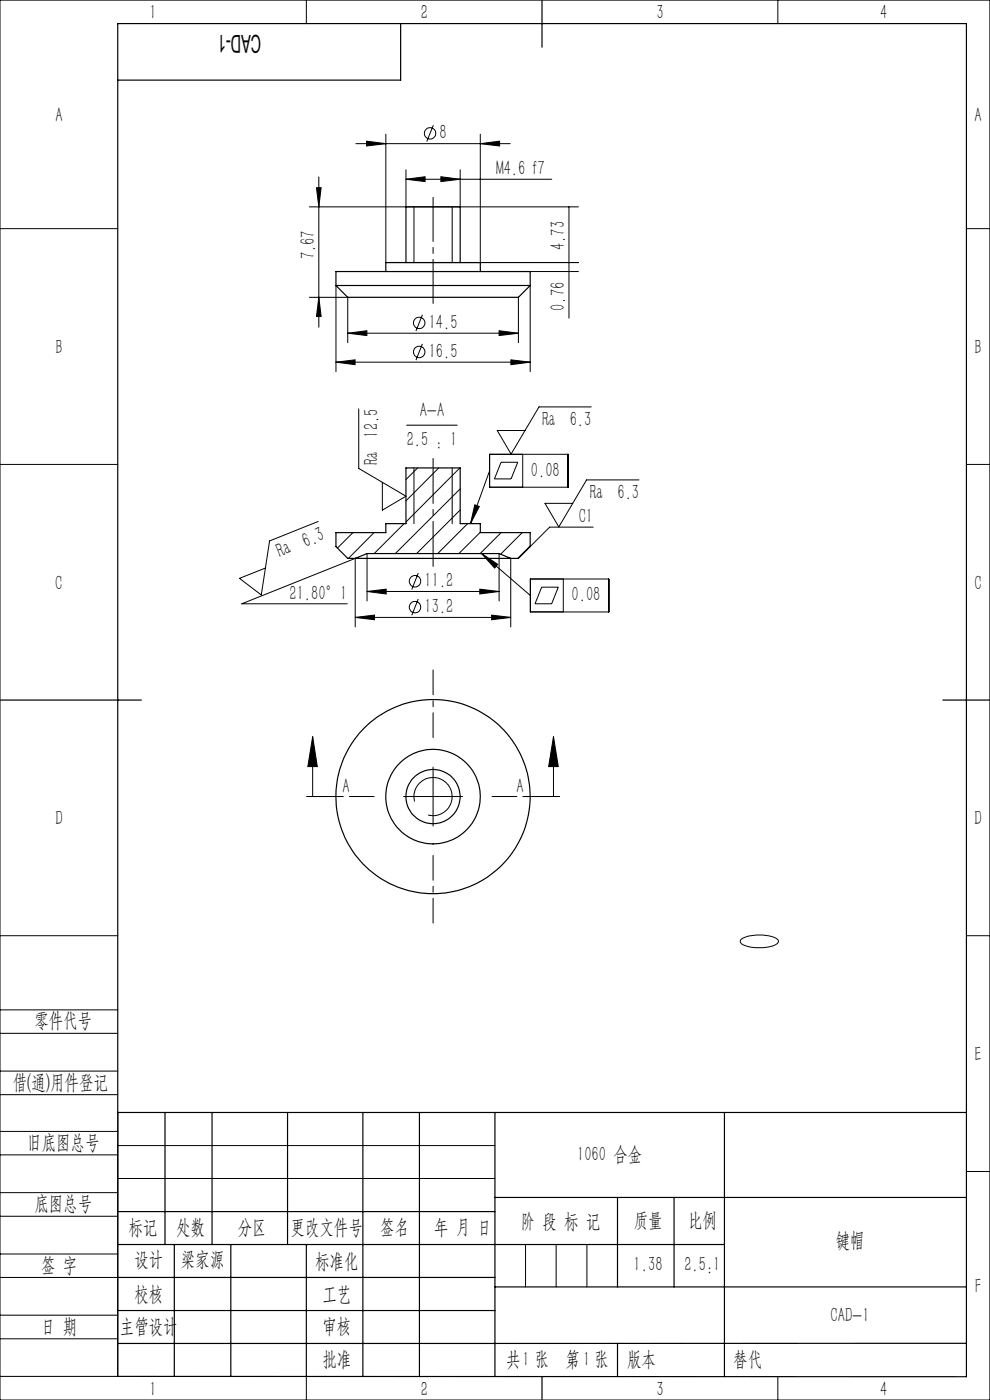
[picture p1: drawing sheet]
<svg xmlns="http://www.w3.org/2000/svg" width="210mm" height="297mm" viewBox="0 0 210 297" stroke-linecap="round" stroke-linejoin="round" font-family="sans-serif">
<g fill="none" stroke="#000" stroke-width=".21">
<path d="M0 0h210v297h-210zM65 0v5M165 0v5M67.1 39.8h1l-.5 4.1zM67.6 37.5v31.9M75.5 30.5h32.7M77.8 29.9l4 .6-4 .5zM81.8 28.5v27.2h40.9M86.1 38l4.1-.5v1zM86.1 36v7.9M86.1 38h31M91.9 26.6l-1.4 3.4"/>
<path d="M93.5 37.5l4.1 .5-4.1 .5zM97.6 36v7.9M101.9 30.5l4.1-.6v1.1zM101.9 28.5v27.2M0 48.5h25M65.6 43.9h57.1M81.8 57.6h40.9M87.8 43.9v11.8M95.9 43.9v11.8M120.7 43.9v23.6M205 48.5h5M65.6 63.1h8.2v9.6"/>
<path d="M67.6 63.1l.5 4h-1zM71.3 76.8l4-.5v1.1zM71.3 60.6v18.2M71.3 76.8h41.2M73.8 70.7l4-.5v1zM73.8 70.7h36.2M89.6 73l-1.4 3.4M89.6 66.8l-1.4 3.4M105.9 70.2l4.1 .5-4.1 .5zM108.4 76.3l4.1 .5-4.1 .6zM110 63.1v9.6M112.5 60.6v18.2"/>
<path d="M0 98.5h25M76.1 86.7v12.7l10 5.9-5 2.9v-5.9M86.3 90.2h10.7M87.8 99.3v11.8M88.6 99.3l-2.5 2.4M93.1 99.3l-7 7M95.9 99.3v11.8M97.5 99.3l-11.4 11.4M103.9 96.4h16.6v7h-16.6zM103.9 99.9l-4.1 11.2M106.3 98.1h3.5l-1.4 3.5h-3.5zM110.9 96.4v7"/>
<path d="M125.4 86.3h-11.1l-5.9 10-2.9-5h5.9M205 98.5h5M67.5 110.6l-10.3 4.2-1.8 11.4-4.6-3.5 5.5-2.2M74.9 113l-3.3 3.3M77.9 117.4v10.1M79.3 113l-5.4 5.5M85.7 111.1l-6.3 6.3M97.6 103.7l-13.7 13.7M97.6 108.2l-9.2 9.2M99.2 111.1l-6.3 6.3M100.7 107.1l1 .4-1.9 3.6zM101.9 112.9l-4.6 4.5"/>
<path d="M102.2 117.4l3.4 2.3-.7 .8zM102.2 117.4l10.3 8.9M105.9 117.4v10.1M106.3 113l-4.5 4.4M108.3 118.5v14.5M110.8 113l-4.6 4.6M112.5 115.8l-2.7 2.7M125.8 111.8h-9.2l-4.1 4.2M135.5 101.8h-11.1l-5.9 10-2.9-5h5.9M73.7 128.1h-22.4l24.1-9.6v14.5M75.4 131l4-.5v1zM75.4 131h32.9"/>
<path d="M77.9 125.5l4-.5v1zM77.9 125.5h28M88.7 127.1l-1.4 3.4M88.7 121.6l-1.4 3.5M101.8 125l4.1 .5-4.1 .5zM104.3 130.5l4 .5-4 .5zM112.5 122.8h16.6v7h-16.6zM114.9 124.6h3.5l-1.4 3.5h-3.5zM119.5 122.8v7M66.3 156.3l1 6.3h-2zM66.3 156.3v12.7h6.4M117.4 156.3l1 6.3h-2z"/>
<path d="M117.4 156.3v12.7h-6.3M85.6 169h12.5M87.9 170a4 4 0 0 1 3.6-5.1 4 4 0 0 1 4.4 4.4 4 4 0 0 1-5.1 3.6M91.9 162.7v12.6M0 198.5h25M157.1 199.4a7.2 7.2 0 0 1 5.5-.9 2.85 2.85 0 0 1 2.5 1.1v.1a2.95 2.95 0 0 1-2.6 1.3 7 7 0 0 1-5.4-1zM205 198.5h5M0 214.2h25M0 219.2h25M0 232.2h25M0 227.2h25M25 236v56h-25"/>
<path d="M0 245h25M0 240h25M0 258h25M0 253h25M25 243h80M25 250h80M205 248.5h5M0 271h25M0 266h25M0 279h25M111.5 264v9M118 264v9"/>
<path d="M124.5 264v9M0 284h25M65 292.1v4.9M153.7 292h.1M165 292v5"/>
<circle cx="91.2" cy="28.3" r="1.21"/>
<circle cx="88.9" cy="68.5" r="1.22"/>
<circle cx="88.9" cy="74.7" r="1.21"/>
<circle cx="88" cy="128.8" r="1.22"/>
<circle cx="88" cy="123.3" r="1.21"/>
</g>
<path d="M91.9 97.3v22.9" fill="none" stroke="#000" stroke-width=".21" stroke-dasharray="30.5 1.3 1.3 1.3" stroke-dashoffset="20.9"/>
<path d="M91.9 64.4v-22.5" fill="none" stroke="#000" stroke-width=".21" stroke-dasharray="30.5 1.3 1.3 1.3" stroke-dashoffset="21.1"/>
<g fill="none" stroke="#000" stroke-width=".25">
<path d="M85 5v12h-60M115 0v10M81.8 57.6v-1.9h20.1v1.9M86.1 55.7v-11.8h11.5v11.8M71.3 60.6h41.2M71.3 60.6v-3h41.2v3M71.3 60.6l2.5 2.5h36.2l2.5-2.5M75.4 118.5h32.9M75.4 118.5h-1.6l-2.5-2.5v-3h10.5v-1.9h4.3v-11.8h11.5v11.8h4.3v1.9h10.6v3l-2.5 2.5h-1.7M75.4 118.5l2.5-1.1h28l2.4 1.1M0 148.5h30M200 148.5h10"/>
<path d="M25 236h180M35 236v28M45 236v28M61 236v28M77 236v56M89 236v56M105 236v56M153.7 236v56M25 257h80M105 254h100M131 254v19M143 254v19"/>
<path d="M25 264h128.7M25 271h80M25 278h80M37 264v28M49 264v28M65 264.1v28M105 273h100M25 292l180 .1v-287.1h-180v287M115 292v5M131 285v7M205 285h-180"/>
<circle cx="91.8" cy="169" r="20.6"/>
<circle cx="91.9" cy="169" r="10"/>
<circle cx="91.9" cy="169" r="5.7"/>
</g>
<path d="M91.9 156.5v-14.4M79.4 169h-14.4M104.4 169h14.3M91.9 181.5v14.3" fill="none" stroke="#000" stroke-width=".21" stroke-dasharray="30.5 1.3 1.3 1.3" stroke-dashoffset="25.2"/>
<g fill="#000">
<path d="M67.1 39.8h1l-.5 4.1zM67.6 63.1l.5 4h-1z"/>
<path d="M71.3 76.8l4-.5v1.1zM108.4 76.3l4.1 .5-4.1 .6zM73.8 70.7l4-.5v1zM105.9 70.2l4.1 .5-4.1 .5zM77.8 29.9l4 .6-4 .5zM101.9 30.5l4.1-.6v1.1zM86.1 38l4.1-.5v1zM93.5 37.5l4.1 .5-4.1 .5z"/>
<path d="M100.7 107.1l1 .4-1.9 3.6zM102.2 117.4l3.4 2.3-.7 .8z"/>
<path d="M104.3 130.5l4 .5-4 .5zM75.4 131l4-.5v1zM101.8 125l4.1 .5-4.1 .5zM77.9 125.5l4-.5v1z"/>
<path d="M117.4 156.3l1 6.3h-2zM66.3 156.3l1 6.3h-2z"/>
</g>
<text font-size="5.2" x="55.4" y="7.3" transform="rotate(-180 55.4 7.3)">CAD-1</text>
<g font-size="4.4">
<text x="31.7" y="4.1">1</text>
<text x="89.2" y="4.1">2</text>
<text x="139.2" y="4.1">3</text>
<text x="186.7" y="4.1">4</text>
<text x="11.7" y="25.9">A</text>
<text x="93.2" y="29.6">8</text>
<text x="206.7" y="25.9">A</text>
<text x="105.2" y="37.1">M4.6 f7</text>
<text x="119.8" y="53.1" transform="rotate(-90 119.8 53.1)">4.73</text>
<text x="66.8" y="55" transform="rotate(-90 66.8 55)">7.67</text>
<text x="119.8" y="65.9" transform="rotate(-90 119.8 65.9)">0.76</text>
<text x="90.9" y="69.8">14.5</text>
<text x="11.7" y="75.1">B</text>
<text x="90.9" y="76">16.5</text>
<text x="206.7" y="75.1">B</text>
<text x="89" y="88.5">A-A</text>
<text x="80.2" y="92.8" transform="rotate(-90 80.2 92.8)">12.5</text>
<text x="86.3" y="94.7">2.5 : 1</text>
<text x="115" y="90.4">Ra 6.3</text>
<text x="80.2" y="98.7" transform="rotate(-90 80.2 98.7)">Ra</text>
<text x="112.6" y="101.1">0.08</text>
<text x="125.1" y="105.9">Ra 6.3</text>
<text x="122.8" y="110.9">C1</text>
<text x="59.3" y="118.3" transform="rotate(-22 59.3 118.3)">Ra 6.3</text>
<text x="11.7" y="125.1">C</text>
<text x="90" y="124.6">11.2</text>
<text x="206.7" y="125.1">C</text>
<text x="61.4" y="127.2">21.80°1</text>
<text x="90" y="130.1">13.2</text>
<text x="121.3" y="127.6">0.08</text>
<text x="72.7" y="168.3">A</text>
<text x="109.6" y="168.3">A</text>
<text x="11.7" y="175.1">D</text>
<text x="206.7" y="175.1">D</text>
<text x="7.3" y="217.9">零件代号</text>
<text x="206.7" y="225.1">E</text>
<text x="2.7" y="231">借(通)用件登记</text>
<text x="5.8" y="243.7">旧底图总号</text>
<text x="122.4" y="246.2">1060 合金</text>
<text x="7.3" y="256.8">底图总号</text>
<text x="27.2" y="261.9">标记</text>
<text x="37.4" y="261.9">处数</text>
<text x="50.5" y="261.9">分区</text>
<text x="61.7" y="261.9">更改文件号</text>
<text x="80.6" y="261.9">签名</text>
<text x="92.1" y="261.9">年 月 日</text>
<text x="110.5" y="260.4">阶 段 标 记</text>
<text x="134.4" y="260.4">质量</text>
<text x="145.9" y="260.4">比例</text>
<text x="8.7" y="269.8">签 字</text>
<text x="28.5" y="268.7">设计</text>
<text x="38.4" y="268.7">梁家源</text>
<text x="66.9" y="269">标准化</text>
<text x="134.4" y="269.7">1.38</text>
<text x="145.2" y="269.7">2.5:1</text>
<text x="177.3" y="264.6">键帽</text>
<text x="28.5" y="275.9">校核</text>
<text x="68.4" y="275.9">工艺</text>
<text x="206.8" y="274.4">F</text>
<text x="176.2" y="280.6">CAD-1</text>
<text x="8.7" y="282.9">日 期</text>
<text x="25.4" y="282.9">主管设计</text>
<text x="68.4" y="282.8">审核</text>
<text x="68.4" y="289.9">批准</text>
<text x="107.4" y="289.9">共 张</text>
<text x="110.8" y="289.9">1</text>
<text x="120" y="289.9">第 张</text>
<text x="123.7" y="289.9">1</text>
<text x="133" y="289.9">版本</text>
<text x="155.6" y="289.9">替代</text>
<text x="31.7" y="296.1">1</text>
<text x="89.2" y="296.1">2</text>
<text x="139.2" y="296.1">3</text>
<text x="186.7" y="296.1">4</text>
</g>
</svg>
